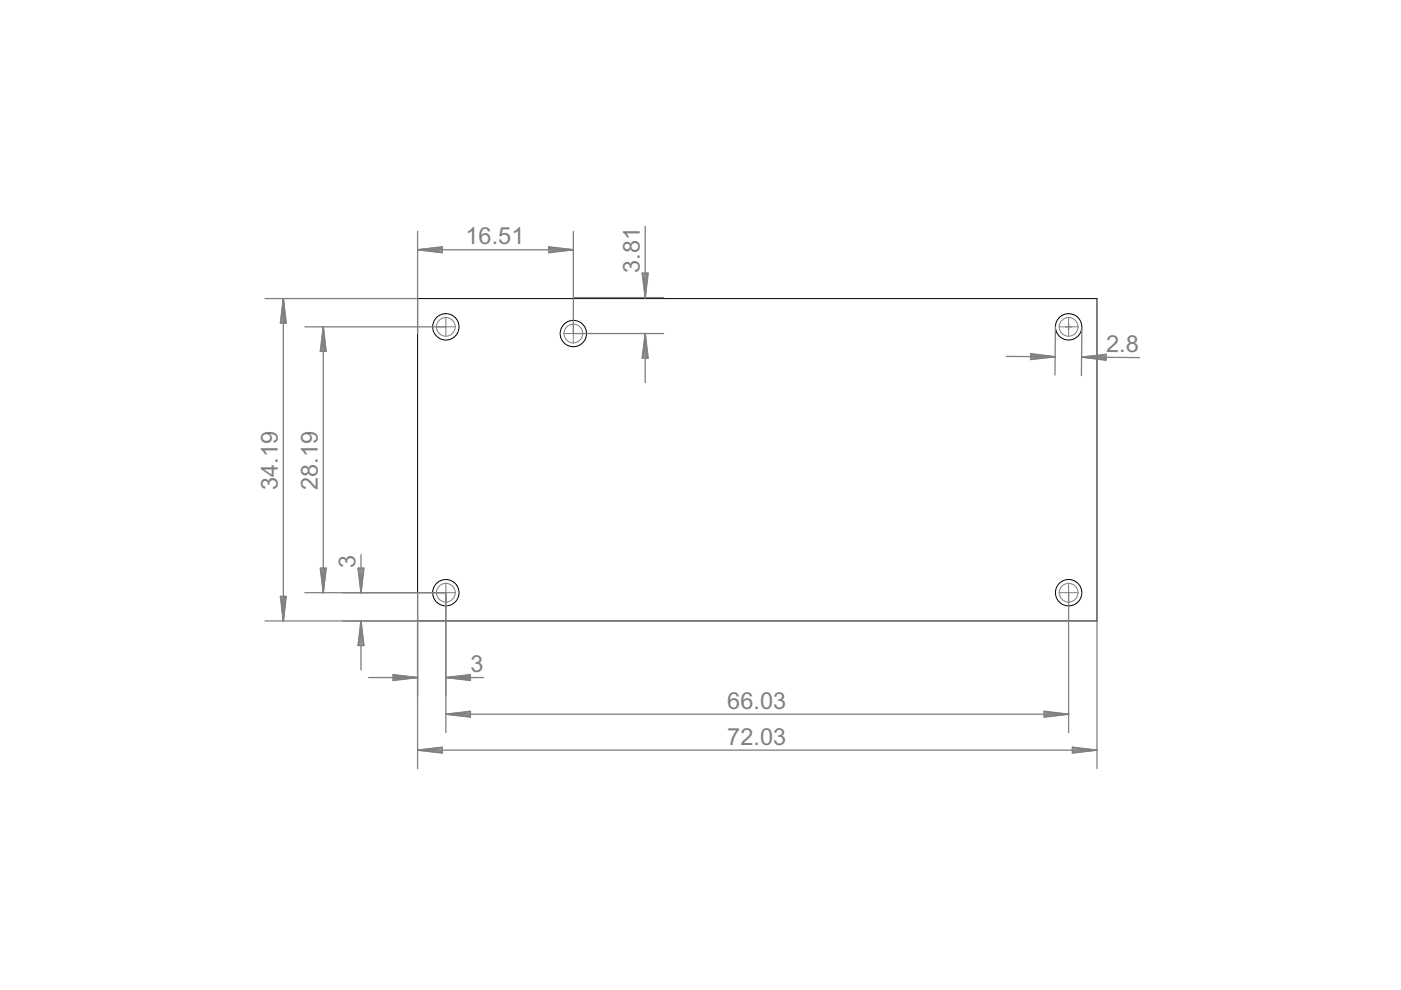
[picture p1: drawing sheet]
<svg xmlns="http://www.w3.org/2000/svg" width="297mm" height="210mm" viewBox="0 0 297 210" stroke-linecap="round" stroke-linejoin="round" font-family="sans-serif">
<g fill="none" stroke="#000" stroke-width=".21">
<path d="M88.5 63.3h144.1v68.4h-144.1z"/>
<circle cx="94.5" cy="69.3" r="2.79"/>
<circle cx="121.6" cy="70.7" r="2.79"/>
<circle cx="226.6" cy="69.3" r="2.79"/>
<circle cx="94.5" cy="125.7" r="2.79"/>
<circle cx="226.6" cy="125.7" r="2.79"/>
</g>
<g fill="none" stroke="#808080" stroke-width=".21">
<path d="M92.5 69.3h4.1M94.5 67.3v4M119.5 70.7h4.1M121.6 68.7v4M224.5 69.3h4.1M226.6 67.3v4M92.5 125.7h4.1M94.5 123.6v4.1M224.5 125.7h4.1M226.6 123.6v4.1"/>
<circle cx="94.5" cy="69.3" r="1.99"/>
<circle cx="121.6" cy="70.7" r="1.99"/>
<circle cx="226.6" cy="69.3" r="1.99"/>
<circle cx="94.5" cy="125.7" r="1.99"/>
<circle cx="226.6" cy="125.7" r="1.99"/>
</g>
<g fill="none" stroke="#808080" stroke-width=".28">
<path d="M88.5 49.1v21.6M88.5 53l5.2-.7v1.3zM88.5 53h33.1M88.5 53l5.2 .2M88.5 53l5.2 .5M93.7 52.7l-5.2 .3M93.7 52.4l-5.2 .6M116.4 52.3l5.2 .7-5.2 .6zM116.4 52.7l5.2 .3M116.4 52.4l5.2 .6M121.6 49.1v21.6h19.1M121.6 53l-5.2 .2"/>
<path d="M121.6 53l-5.2 .5M136.1 57.9h1.3l-.6 5.2zM136.3 57.9l.5 5.2M136.5 57.9l.3 5.2M136.8 48v15.1M137.1 57.9l-.3 5.2M137.3 57.9l-.5 5.2M56.2 63.3h32.3M60.1 63.3v68.4M60.1 63.3l.6 5.2h-1.3zM60.1 63.3l-.3 5.2M60.1 63.3l.2 5.2"/>
<path d="M60.1 63.3l-.6 5.2M60.1 63.3l.5 5.2M64.6 69.3h29.9M68.5 69.3v56.4M68.5 69.3l.7 5.2h-1.3zM68.5 69.3l-.2 5.2M68.5 69.3l.3 5.2M68.5 69.3l-.5 5.2M68.5 69.3l.6 5.2M121.6 63.1h19.1M136.8 70.7v10.4M136.8 70.7l.6 5.2h-1.3z"/>
<path d="M136.8 70.7l-.3 5.2M136.8 70.7l.3 5.2M136.8 70.7l-.5 5.2M136.8 70.7l.5 5.2M213.3 75.6h10.4M218.5 75l5.2 .6-5.2 .6zM218.5 75.4l5.2 .2M218.5 75.1l5.2 .5M223.7 75.6l-5.2 .3M223.7 75.6l-5.2 .5M223.8 69.3l-.1 10.2M225.9 69.3h1.3"/>
<path d="M226.6 68.7v1.2M229.3 75.7l12.3 .1M229.3 75.7l5.2-.6v1.3zM229.3 75.7l5.2 .3M229.3 75.7l5.2 .6M229.4 69.3l-.1 10.3M234.5 75.5l-5.2 .2M234.5 75.2l-5.2 .5M76.5 117.6v8.1M56.2 131.7h38.3M59.4 126.4h1.3l-.6 5.3zM59.5 126.4l.6 5.3"/>
<path d="M59.8 126.4l.3 5.3M60.3 126.4l-.2 5.3M60.6 126.4l-.5 5.3M64.6 125.7h29.9v29.6M67.9 120.5h1.3l-.7 5.2zM68 120.5l.5 5.2M68.3 120.5l.2 5.2M68.8 120.5l-.3 5.2M69.1 120.5l-.6 5.2M75.9 120.5h1.3l-.7 5.2zM76 120.5l.5 5.2M76.3 120.5l.2 5.2"/>
<path d="M76.5 131.7v10.3M76.5 131.7l.7 5.2h-1.3zM76.5 131.7l-.2 5.2M76.5 131.7l.3 5.2M76.5 131.7l-.5 5.2M76.5 131.7l.6 5.2M76.8 120.5l-.3 5.2M77.1 120.5l-.6 5.2M88.5 125.7v37.2M226.6 125.7v29.6M232.6 131.7v31.2M78.1 143.7h10.4"/>
<path d="M83.3 143l5.2 .7-5.2 .6zM83.3 143.4l5.2 .3M83.3 143.1l5.2 .6M88.5 159h144.1M88.5 159l5.2-.6v1.3zM88.5 159l5.2 .3M88.5 159l5.2 .6M88.5 143.7l-5.2 .2M88.5 143.7l-5.2 .5M93.7 158.8l-5.2 .2M93.7 158.5l-5.2 .5M94.5 151.4h132.1"/>
<path d="M94.5 151.4l5.2-.6v1.3zM94.5 143.7l5.2-.7v1.3zM94.5 151.4l5.2 .3M94.5 151.4l5.2 .6M94.5 143.7h8.1M94.5 143.7l5.2 .2M94.5 143.7l5.2 .5M99.7 151.2l-5.2 .2M99.7 150.9l-5.2 .5M99.7 143.4l-5.2 .3M99.7 143.1l-5.2 .6M221.4 150.8l5.2 .6-5.2 .7z"/>
<path d="M221.4 151.2l5.2 .2M221.4 150.9l5.2 .5M226.6 151.4l-5.2 .3M226.6 151.4l-5.2 .6M227.4 158.4l5.2 .6-5.2 .7zM227.4 158.8l5.2 .2M227.4 158.5l5.2 .5M232.6 159l-5.2 .3M232.6 159l-5.2 .6"/>
</g>
<g font-size="5.6" fill="#808080">
<text x="98.7" y="51.8">16.51</text>
<text x="135.6" y="57.9" transform="rotate(-90 135.6 57.9)">3.81</text>
<text x="234.5" y="74.6">2.8</text>
<text x="58.9" y="103.9" transform="rotate(-90 58.9 103.9)">34.19</text>
<text x="67.4" y="103.9" transform="rotate(-90 67.4 103.9)">28.19</text>
<text x="75.4" y="120.5" transform="rotate(-90 75.4 120.5)">3</text>
<text x="99.7" y="142.5">3</text>
<text x="154.2" y="150.3">66.03</text>
<text x="154.2" y="157.9">72.03</text>
</g>
</svg>
